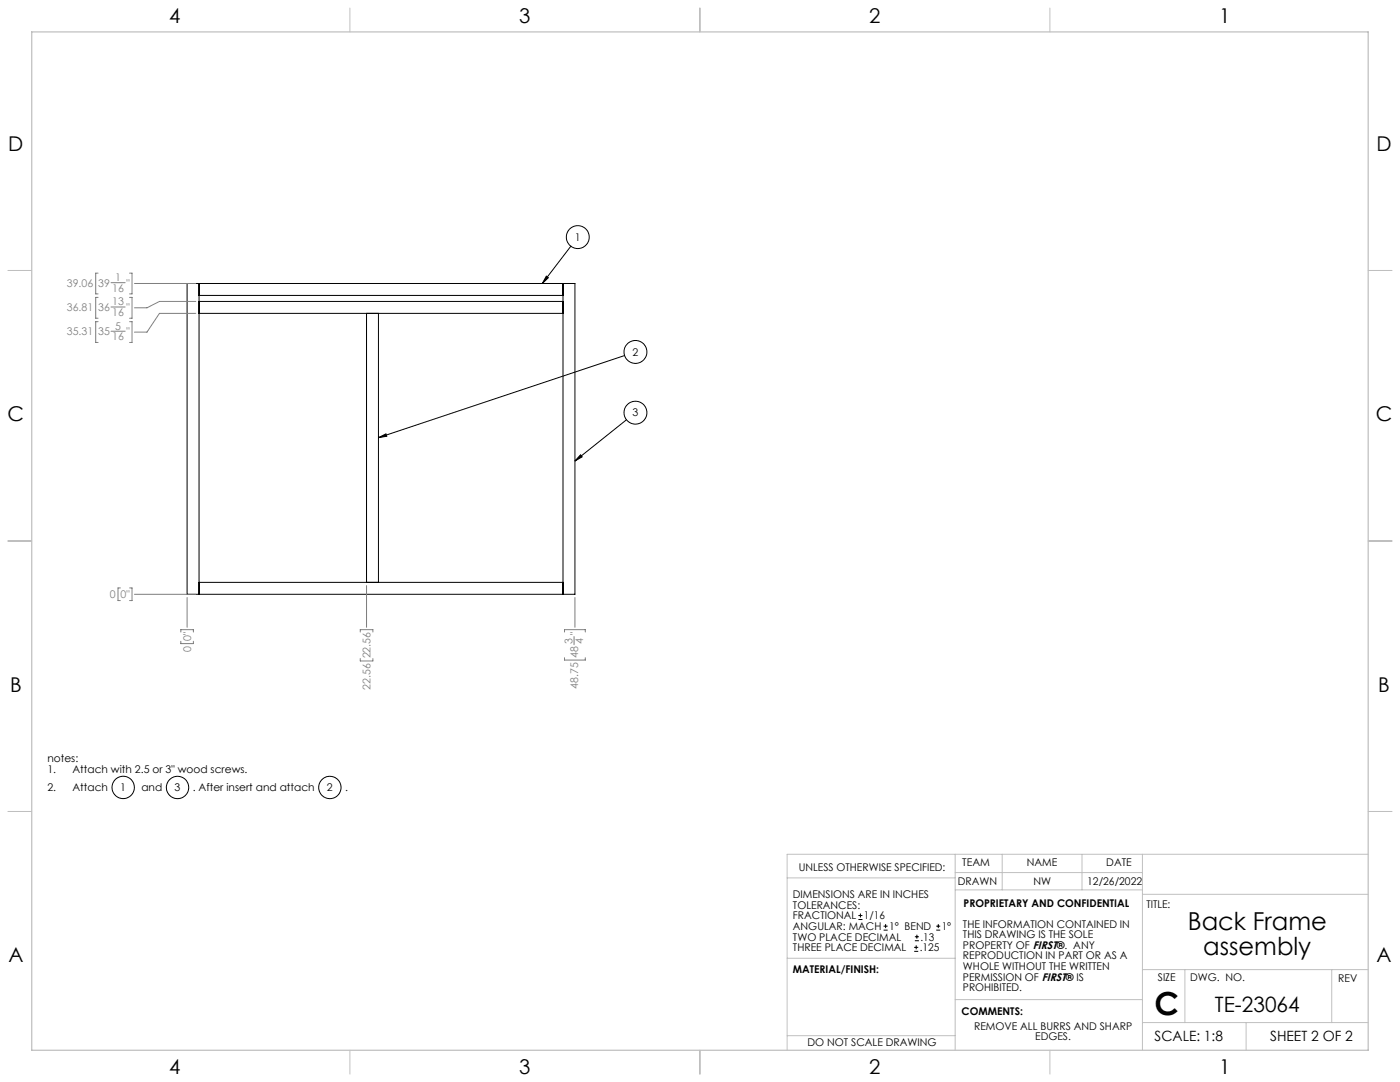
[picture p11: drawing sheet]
<svg xmlns="http://www.w3.org/2000/svg" width="559mm" height="432mm" viewBox="0 0 559 432" stroke-linecap="round" stroke-linejoin="round" font-family="sans-serif">
<g fill="none" stroke="#c0c0c0" stroke-width=".4">
<path d="M139.7 3.2v9.5M279.4 3.2v9.5M419.1 3.2v9.5M3.1 107.9h9.6M546.1 107.9h9.5M3.1 215.9h9.6M546.1 215.9h9.5M3.1 323.8h9.6M546.1 323.8h9.5M314.2 350.3h67M381.2 340.9v78.2M381.2 355.1h74.8"/>
<path d="M381.2 348.2h74.8M400 340.9v14.2M431.9 340.9v14.2M456 340.9v78.2M456 356.9h90.1M546.1 340.9h-231.9v78.2M314.2 382.4h67.2M381.2 398.9h74.8M456 387h90.1M472.9 387v21.1M531.6 387v21.1M139.7 419.1v9.6"/>
<path d="M279.4 419.1v9.6M314.2 413.3h67M419.1 419.1v9.6M456 408.1h90.1M497.4 408.1v11"/>
</g>
<path d="M12.7 12.7h533.4v406.4h-533.4z" fill="none" stroke="#c0c0c0" stroke-width=".5"/>
<g fill="none" stroke="#000" stroke-width=".4">
<path d="M227.9 98.2l-11.4 14.9M74.7 113.1h154.8v124.1h-154.8zM79.4 113.1v124.1M79.4 117.9h145.3M218.1 110.2l.8 .6-2.4 2.3zM224.7 113.1v124.1M79.4 125.1h145.3M79.4 120.3h145.3M146.3 125.1v107.3M151.1 125.1v107.3M249.3 141.9l-98.2 32.8M151.1 174.7l3-1.6 .3 1z"/>
<path d="M250 167.5l-20.5 16.5M231.7 181.5l.7 .8-2.9 1.7zM79.4 232.4h145.3M342.6 367h1.6M342.6 365.4h1.6M343.4 364.6v1.5M352.7 371.2h1.6M352.7 369.6h1.6M353.5 368.8v1.6M364.9 379.7h1.6M364.9 378.1h1.6M365.2 375.4h1.6"/>
<path d="M365.2 373.8h1.6M365.7 377.3v1.5M366 373v1.6M373.7 371.2h1.6M373.7 369.6h1.6M374.5 368.8v1.6"/>
<circle cx="230.6" cy="94.6" r="4.6"/>
<circle cx="253.6" cy="140.4" r="4.6"/>
<circle cx="253.6" cy="164.7" r="4.6"/>
<circle cx="49.2" cy="314.2" r="4.5"/>
<circle cx="70.9" cy="314.3" r="4.5"/>
<circle cx="131.7" cy="314.3" r="4.5"/>
</g>
<g fill="none" stroke="#808080" stroke-width=".4">
<path d="M39.2 109h-1v8.3h1M39.2 118.7h-1v8.3h1M44.3 112.8h5.7M51.7 109h1v8.3h-1M51.7 118.7h1v8.3h-1M53.7 113.1h24.5M39.2 128.4h-1v8.3h1M44.3 132.2h5.7M44.3 122.5h5.7M51.7 128.4h1v8.3h-1M78.2 125.1h-14.6l-4.9 7.4h-5M78.2 120.3h-14.6l-4.9 2.5h-5"/>
<path d="M48 234.6h-.9v5.1h.9M51.7 234.6h1v5.1h-1M53.7 237.2h24.5M74.7 238.4v11.9M146.3 233.7v16.6M229.5 238.4v11.9M72.2 252.2v-.9h5v.9M72.2 255.9v1h5v-1M143.8 252.2v-.9h5v.9M225.3 252.2v-.9h8.3v.9M229.1 254v3.3M143.8 262.8v1h5v-1"/>
<path d="M225.3 262.5v.9h8.3v-.9"/>
</g>
<path d="M218.1 110.2l.8 .6-2.4 2.3zM231.7 181.5l.7 .8-2.9 1.7zM151.1 174.7l3-1.6 .3 1z" fill="#000"/>
<text font-size="12.7" x="460.9" y="405.2">C</text>
<g font-size="9.9">
<text x="474.1" y="371.2">Back Frame</text>
<text x="480.3" y="381.1">assembly</text>
</g>
<text font-size="8.5" x="484.9" y="404">TE-23064</text>
<g font-size="8.1">
<text x="67.6" y="9.3">4</text>
<text x="207.3" y="9.3">3</text>
<text x="347" y="9.3">2</text>
<text x="486.7" y="9.3">1</text>
<text x="3.3" y="60.1">D</text>
<text x="549.4" y="60.1">D</text>
<text x="3" y="168">C</text>
<text x="549.1" y="168">C</text>
<text x="4" y="276">B</text>
<text x="550.1" y="276">B</text>
<text x="3.3" y="383.9">A</text>
<text x="549.4" y="383.9">A</text>
<text x="67.6" y="428.4">4</text>
<text x="207.3" y="428.4">3</text>
<text x="347" y="428.4">2</text>
<text x="486.7" y="428.4">1</text>
</g>
<g font-size="5.6">
<text x="460.9" y="415.2">SCALE: 1:8</text>
<text x="507" y="415.2">SHEET 2 OF 2</text>
</g>
<g font-size="4.2">
<text x="229.5" y="96.1">1</text>
<text x="252.5" y="142">2</text>
<text x="252.5" y="166.2">3</text>
<text x="18.9" y="304.2">notes:</text>
<text x="18.9" y="308.4">1.</text>
<text x="28.9" y="308.4">Attach with 2.5 or 3&quot; wood screws.</text>
<text x="18.9" y="315.7">2.</text>
<text x="28.9" y="315.7">Attach</text>
<text x="48" y="315.7">1</text>
<text x="56.4" y="315.7">and</text>
<text x="69.7" y="315.8">3</text>
<text x="76.9" y="315.7">. After insert and attach</text>
<text x="130.5" y="315.8">2</text>
<text x="137.7" y="315.7">.</text>
<text x="318.8" y="347.7">UNLESS OTHERWISE SPECIFIED:</text>
<text x="384.1" y="345.5">TEAM</text>
<text x="409.9" y="345.7">NAME</text>
<text x="441.6" y="345.7">DATE</text>
<text x="382.3" y="353.3">DRAWN</text>
<text x="412.5" y="353.3">NW</text>
<text x="434" y="353.3">12/26/2022</text>
<text x="316.5" y="358.5">DIMENSIONS ARE IN INCHES</text>
<text x="316.5" y="362.7">TOLERANCES:</text>
<text x="384.6" y="361.9">PROPRIETARY AND CONFIDENTIAL</text>
<text x="457.6" y="362.3">TITLE:</text>
<text x="316.5" y="371.2">ANGULAR: MACH</text>
<text x="316.5" y="366.9">FRACTIONAL</text>
<text x="344.8" y="366.9">1/16</text>
<text x="354.9" y="371.2">1° BEND</text>
<text x="375.9" y="371.2">1°</text>
<text x="384.4" y="370.2">THE INFORMATION CONTAINED IN</text>
<text x="316.5" y="375.4">TWO PLACE DECIMAL</text>
<text x="367.4" y="375.4">.13</text>
<text x="384.4" y="374.4">THIS DRAWING IS THE SOLE</text>
<text x="316.5" y="379.6">THREE PLACE DECIMAL</text>
<text x="367.1" y="379.6">.125</text>
<text x="384.4" y="378.6">PROPERTY OF FIRST®. ANY</text>
<text x="384.4" y="382.9">REPRODUCTION IN PART OR AS A</text>
<text x="316.5" y="388.4">MATERIAL/FINISH:</text>
<text x="384.4" y="387.1">WHOLE WITHOUT THE WRITTEN</text>
<text x="384.4" y="391.3">PERMISSION OF FIRST® IS</text>
<text x="384.4" y="395.6">PROHIBITED.</text>
<text x="462.2" y="391.3">SIZE</text>
<text x="475.1" y="391.3">DWG. NO.</text>
<text x="534.1" y="391.8">REV</text>
<text x="383.8" y="405.1">COMMENTS:</text>
<text x="388.8" y="410.9">REMOVE ALL BURRS AND SHARP</text>
<text x="322.3" y="417.6">DO NOT SCALE DRAWING</text>
<text x="413.2" y="415.2">EDGES.</text>
</g>
<g font-size="4.2" fill="#808080">
<text x="46" y="112.2">1</text>
<text x="26.7" y="114.5">39.06</text>
<text x="39.2" y="114.5">39</text>
<text x="44.8" y="116.4">16</text>
<text x="50.4" y="114.5">&quot;</text>
<text x="26.7" y="124.2">36.81</text>
<text x="39.2" y="124.2">36</text>
<text x="44.8" y="121.9">13</text>
<text x="50.4" y="124.2">&quot;</text>
<text x="44.8" y="126">16</text>
<text x="46" y="131.5">5</text>
<text x="26.7" y="133.9">35.31</text>
<text x="39.2" y="133.9">35</text>
<text x="44.8" y="135.7">16</text>
<text x="50.4" y="133.9">&quot;</text>
<text x="43.8" y="238.7">0</text>
<text x="48.1" y="238.7">0&quot;</text>
<text x="76.3" y="255.9" transform="rotate(-90 76.3 255.9)">0&quot;</text>
<text x="228.5" y="256.8" transform="rotate(-90 228.5 256.8)">3</text>
<text x="230.8" y="253.5" transform="rotate(-90 230.8 253.5)">&quot;</text>
<text x="232.7" y="256.8" transform="rotate(-90 232.7 256.8)">4</text>
<text x="76.3" y="260.2" transform="rotate(-90 76.3 260.2)">0</text>
<text x="147.9" y="262.8" transform="rotate(-90 147.9 262.8)">22.56</text>
<text x="230.8" y="262.4" transform="rotate(-90 230.8 262.4)">48</text>
<text x="147.9" y="275.3" transform="rotate(-90 147.9 275.3)">22.56</text>
<text x="230.8" y="274.9" transform="rotate(-90 230.8 274.9)">48.75</text>
</g>
</svg>
